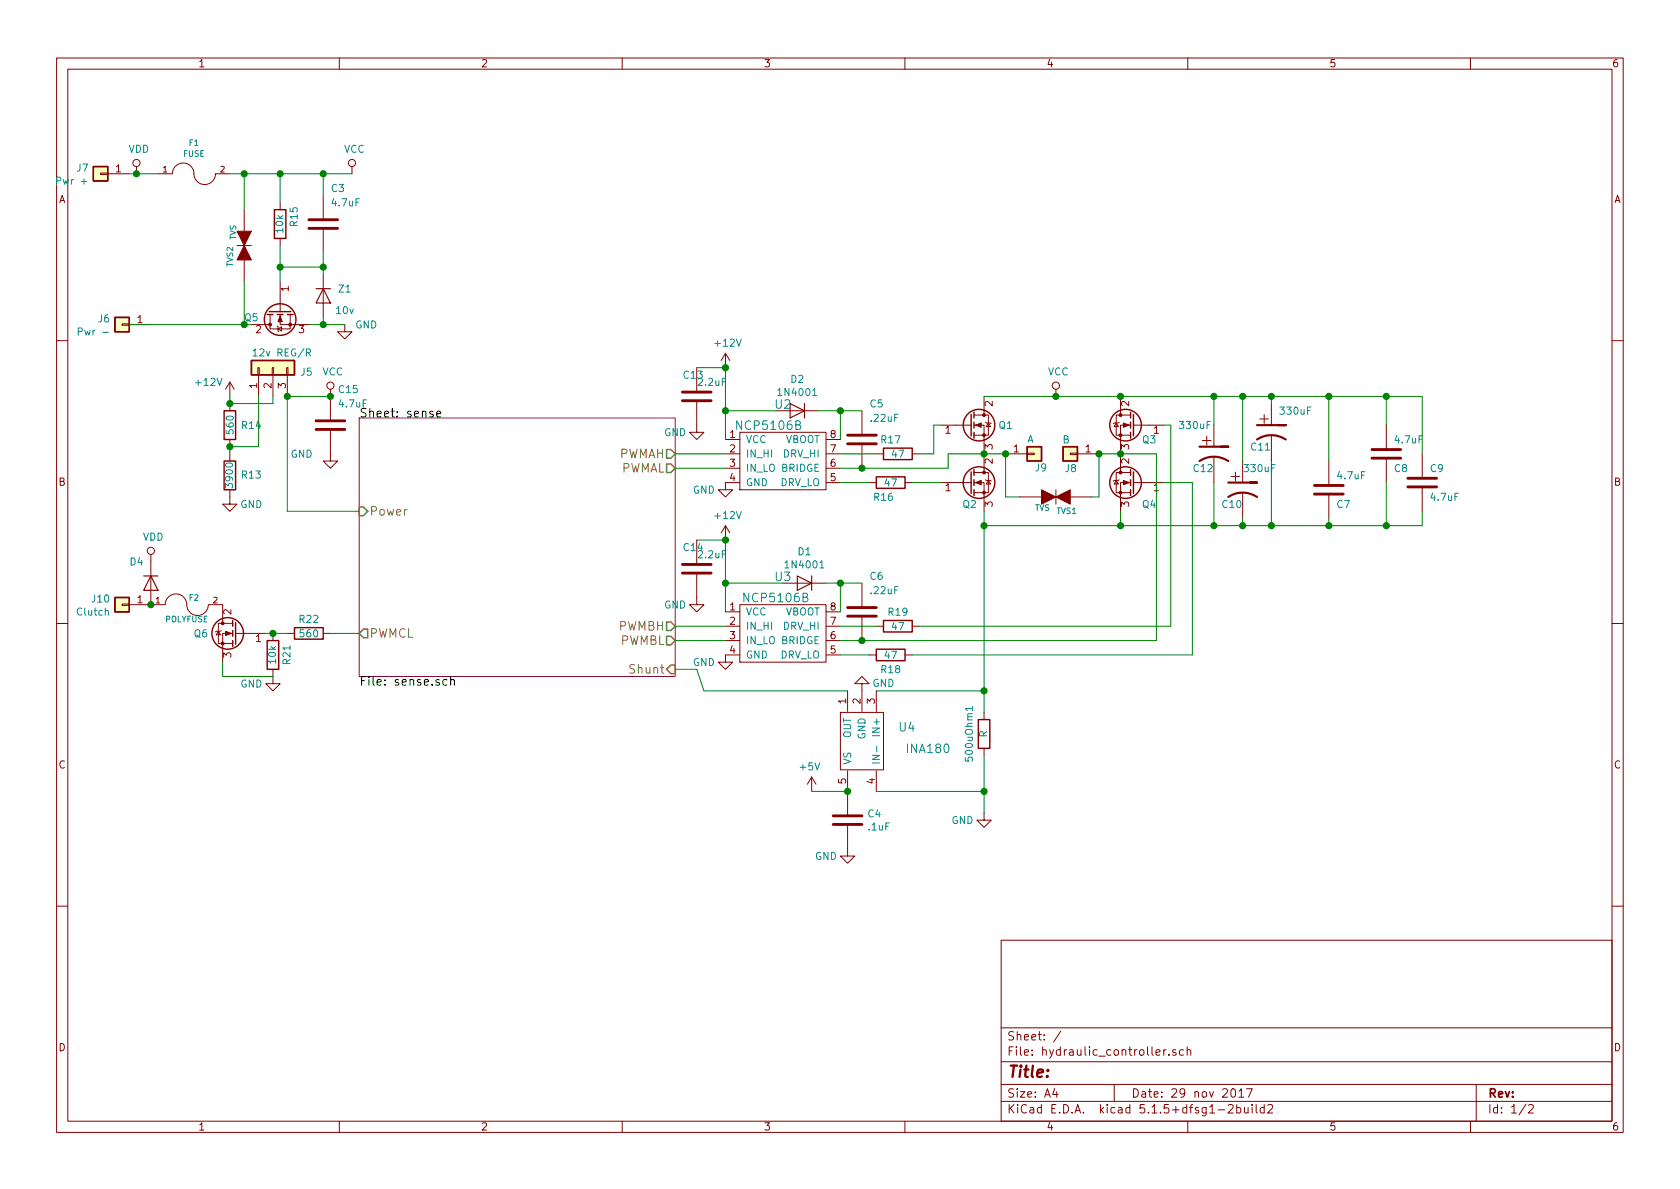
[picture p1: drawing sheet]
EESchema Schematic File Version 4
EELAYER 30 0
EELAYER END
$Descr A4 11693 8268
encoding utf-8
Sheet 1 2
Title ""
Date "29 nov 2017"
Rev ""
Comp ""
Comment1 ""
Comment2 ""
Comment3 ""
Comment4 ""
$EndDescr
$Sheet
S 2500 2900 2200 1800
U 59D8755C
F0 "sense" 60
F1 "sense.sch" 60
F2 "Shunt" I R 4700 4650 60 
F3 "Power" I L 2500 3550 60 
F4 "PWMAH" O R 4700 3150 60 
F5 "PWMBL" O R 4700 4450 60 
F6 "PWMAL" O R 4700 3250 60 
F7 "PWMBH" O R 4700 4350 60 
F8 "PWMCL" O L 2500 4400 60 
$EndSheet
$Comp
L Device:R 500uOhm1
U 1 1
P 6850 5100
F 0 "500uOhm1" V 6950 5100 50  0000 C CNN
F 1 "R" V 6850 5100 50  0000 C CNN
F 2 "hydraulic_footprints:WSLF2512" V 6780 5100 50  0001 C CNN
F 3 "" H 6850 5100 50  0001 C CNN
	1    6850 5100
	-1   0    0    -1  
$EndComp
$Comp
L hydraulic_controller-rescue:FUSE-freetronics_schematic F1
U 1 1
P 1350 1200
F 0 "F1" H 1350 1417 40  0000 C CNN
F 1 "FUSE" H 1350 1341 40  0000 C CNN
F 2 "hydraulic_footprints:MAXI FUSE CLIP" H 1350 1200 60  0001 C CNN
F 3 "" H 1350 1200 60  0000 C CNN
	1    1350 1200
	1    0    0    -1  
$EndComp
$Comp
L hydraulic_controller-rescue:CAP-freetronics_schematic C4
U 1 1
P 5900 5700
F 0 "C4" H 6035 5746 50  0000 L CNN
F 1 ".1uF" H 6035 5655 50  0000 L CNN
F 2 "Capacitors_SMD:C_0805_2012Metric_Pad1.15x1.50mm_HandSolder" H 5900 5700 60  0001 C CNN
F 3 "" H 5900 5700 60  0000 C CNN
	1    5900 5700
	1    0    0    -1  
$EndComp
Wire Wire Line
	6850 5500 6850 5250
$Comp
L Device:Q_NMOS_GDS Q4
U 1 1
P 7900 3350
F 0 "Q4" H 7800 3200 50  0000 C CNN
F 1 "Q_NMOS_GDS" V 8151 3350 50  0001 C CNN
F 2 "hydraulic_footprints:TO-220-3_Horizontal_nobolt" H 8100 3450 50  0001 C CNN
F 3 "" H 7900 3350 50  0001 C CNN
	1    7900 3350
	-1   0    0    -1  
$EndComp
$Comp
L pypilot_components:ncp5106b U2
U 1 1
P 5450 2900
F 0 "U2" H 5450 2997 60  0000 C CNN
F 1 "NCP5106B" H 5350 2850 60  0000 C CNN
F 2 "freetronics_footprints:SO08_4mm" H 5650 2350 60  0001 C CNN
F 3 "" H 5450 2900 60  0001 C CNN
	1    5450 2900
	1    0    0    -1  
$EndComp
Wire Wire Line
	4700 3150 5050 3150
Wire Wire Line
	4700 3250 5050 3250
$Comp
L pypilot_components:ncp5106b U3
U 1 1
P 5450 4100
F 0 "U3" H 5450 4197 60  0000 C CNN
F 1 "NCP5106B" H 5400 4050 60  0000 C CNN
F 2 "freetronics_footprints:SO08_4mm" H 5650 3550 60  0001 C CNN
F 3 "" H 5450 4100 60  0001 C CNN
	1    5450 4100
	1    0    0    -1  
$EndComp
Wire Wire Line
	4700 4350 5050 4350
Wire Wire Line
	5050 4450 4700 4450
$Comp
L power:GND #PWR019
U 1 1
P 5050 4550
F 0 "#PWR019" H 5050 4300 50  0001 C CNN
F 1 "GND" H 4900 4500 50  0000 C CNN
F 2 "" H 5050 4550 50  0001 C CNN
F 3 "" H 5050 4550 50  0001 C CNN
	1    5050 4550
	1    0    0    -1  
$EndComp
$Comp
L power:GND #PWR017
U 1 1
P 5050 3350
F 0 "#PWR017" H 5050 3100 50  0001 C CNN
F 1 "GND" H 4900 3300 50  0000 C CNN
F 2 "" H 5050 3350 50  0001 C CNN
F 3 "" H 5050 3350 50  0001 C CNN
	1    5050 3350
	1    0    0    -1  
$EndComp
$Comp
L Device:Q_NMOS_GDS Q3
U 1 1
P 7900 2950
F 0 "Q3" H 7800 2850 50  0000 C CNN
F 1 "Q_NMOS_GDS" V 8151 2950 50  0001 C CNN
F 2 "hydraulic_footprints:TO-220-3_Horizontal_nobolt" H 8100 3050 50  0001 C CNN
F 3 "" H 7900 2950 50  0001 C CNN
	1    7900 2950
	-1   0    0    -1  
$EndComp
$Comp
L Device:Q_NMOS_GDS Q1
U 1 1
P 6750 2950
F 0 "Q1" H 7001 2950 50  0000 C CNN
F 1 "Q_NMOS_GDS" V 7001 2950 50  0001 C CNN
F 2 "hydraulic_footprints:TO-220-3_Horizontal_nobolt" H 6950 3050 50  0001 C CNN
F 3 "" H 6750 2950 50  0001 C CNN
	1    6750 2950
	1    0    0    -1  
$EndComp
$Comp
L Device:Q_NMOS_GDS Q2
U 1 1
P 6750 3350
F 0 "Q2" H 6750 3200 50  0000 C CNN
F 1 "Q_NMOS_GDS" V 7001 3350 50  0001 C CNN
F 2 "hydraulic_footprints:TO-220-3_Horizontal_nobolt" H 6950 3450 50  0001 C CNN
F 3 "" H 6750 3350 50  0001 C CNN
	1    6750 3350
	1    0    0    -1  
$EndComp
$Comp
L power:GND #PWR023
U 1 1
P 6850 5650
F 0 "#PWR023" H 6850 5400 50  0001 C CNN
F 1 "GND" H 6700 5600 50  0000 C CNN
F 2 "" H 6850 5650 50  0001 C CNN
F 3 "" H 6850 5650 50  0001 C CNN
	1    6850 5650
	1    0    0    -1  
$EndComp
$Comp
L hydraulic_controller-rescue:CAP-freetronics_schematic C6
U 1 1
P 6000 4250
F 0 "C6" H 6050 4500 50  0000 L CNN
F 1 ".22uF" H 6050 4400 50  0000 L CNN
F 2 "Capacitors_SMD:C_0805_2012Metric_Pad1.15x1.50mm_HandSolder" H 6000 4250 60  0001 C CNN
F 3 "" H 6000 4250 60  0000 C CNN
	1    6000 4250
	1    0    0    -1  
$EndComp
Wire Wire Line
	5850 4050 6000 4050
$Comp
L hydraulic_controller-rescue:CAP-freetronics_schematic C14
U 1 1
P 4850 3950
F 0 "C14" H 4750 4100 50  0000 L CNN
F 1 "2.2uF" H 4850 4050 50  0000 L CNN
F 2 "Capacitors_SMD:C_1206_3216Metric_Pad1.24x1.80mm_HandSolder" H 4850 3950 60  0001 C CNN
F 3 "" H 4850 3950 60  0000 C CNN
	1    4850 3950
	1    0    0    -1  
$EndComp
Wire Wire Line
	5450 4050 5050 4050
Wire Wire Line
	4850 3750 5050 3750
$Comp
L power:GND #PWR015
U 1 1
P 4850 4150
F 0 "#PWR015" H 4850 3900 50  0001 C CNN
F 1 "GND" H 4700 4100 50  0000 C CNN
F 2 "" H 4850 4150 50  0001 C CNN
F 3 "" H 4850 4150 50  0001 C CNN
	1    4850 4150
	1    0    0    -1  
$EndComp
$Comp
L hydraulic_controller-rescue:CAP-freetronics_schematic C5
U 1 1
P 6000 3050
F 0 "C5" H 6050 3300 50  0000 L CNN
F 1 ".22uF" H 6050 3200 50  0000 L CNN
F 2 "Capacitors_SMD:C_0805_2012Metric_Pad1.15x1.50mm_HandSolder" H 6000 3050 60  0001 C CNN
F 3 "" H 6000 3050 60  0000 C CNN
	1    6000 3050
	1    0    0    -1  
$EndComp
$Comp
L hydraulic_controller-rescue:CAP-freetronics_schematic C13
U 1 1
P 4850 2750
F 0 "C13" H 4750 2900 50  0000 L CNN
F 1 "2.2uF" H 4850 2850 50  0000 L CNN
F 2 "Capacitors_SMD:C_1206_3216Metric_Pad1.24x1.80mm_HandSolder" H 4850 2750 60  0001 C CNN
F 3 "" H 4850 2750 60  0000 C CNN
	1    4850 2750
	1    0    0    -1  
$EndComp
Wire Wire Line
	4850 2550 5050 2550
$Comp
L power:GND #PWR014
U 1 1
P 4850 2950
F 0 "#PWR014" H 4850 2700 50  0001 C CNN
F 1 "GND" H 4700 2900 50  0000 C CNN
F 2 "" H 4850 2950 50  0001 C CNN
F 3 "" H 4850 2950 50  0001 C CNN
	1    4850 2950
	1    0    0    -1  
$EndComp
$Comp
L Device:R R16
U 1 1
P 6200 3350
F 0 "R16" V 6300 3300 50  0000 C CNN
F 1 "47" V 6200 3350 50  0000 C CNN
F 2 "Resistor_THT:R_Axial_DIN0204_L3.6mm_D1.6mm_P5.08mm_Horizontal" H 6200 3350 50  0001 C CNN
F 3 "" H 6200 3350 50  0001 C CNN
	1    6200 3350
	0    1    1    0   
$EndComp
$Comp
L Device:R R17
U 1 1
P 6250 3150
F 0 "R17" V 6150 3100 50  0000 C CNN
F 1 "47" V 6250 3150 50  0000 C CNN
F 2 "Resistor_THT:R_Axial_DIN0204_L3.6mm_D1.6mm_P5.08mm_Horizontal" H 6250 3150 50  0001 C CNN
F 3 "" H 6250 3150 50  0001 C CNN
	1    6250 3150
	0    1    1    0   
$EndComp
Wire Wire Line
	6500 3150 6500 2950
Wire Wire Line
	6500 2950 6550 2950
Wire Wire Line
	6600 3150 6600 3250
Wire Wire Line
	6600 3250 6000 3250
$Comp
L Device:R R19
U 1 1
P 6250 4350
F 0 "R19" V 6150 4350 50  0000 C CNN
F 1 "47" V 6250 4350 50  0000 C CNN
F 2 "Resistor_THT:R_Axial_DIN0204_L3.6mm_D1.6mm_P5.08mm_Horizontal" H 6250 4350 50  0001 C CNN
F 3 "" H 6250 4350 50  0001 C CNN
	1    6250 4350
	0    1    1    0   
$EndComp
$Comp
L Device:R R18
U 1 1
P 6200 4550
F 0 "R18" V 6300 4550 50  0000 C CNN
F 1 "47" V 6200 4550 50  0000 C CNN
F 2 "Resistor_THT:R_Axial_DIN0204_L3.6mm_D1.6mm_P5.08mm_Horizontal" H 6200 4550 50  0001 C CNN
F 3 "" H 6200 4550 50  0001 C CNN
	1    6200 4550
	0    1    1    0   
$EndComp
Wire Wire Line
	8150 2950 8100 2950
Wire Wire Line
	5850 4450 6000 4450
$Comp
L hydraulic_controller-rescue:TVS-pypilot_components TVS1
U 1 1
P 7350 3450
F 0 "TVS1" H 7200 3550 40  0000 L CNN
F 1 "TVS" H 7388 3528 40  0000 L CNN
F 2 "hydraulic_footprints:tvs" V 7426 3528 60  0001 L CNN
F 3 "" H 7300 3450 60  0000 C CNN
	1    7350 3450
	-1   0    0    1   
$EndComp
Wire Wire Line
	7800 3550 7800 3650
Wire Wire Line
	6850 5500 6850 5650
Wire Wire Line
	4700 4650 4850 4650
$Comp
L power:GND #PWR020
U 1 1
P 5900 5900
F 0 "#PWR020" H 5900 5650 50  0001 C CNN
F 1 "GND" H 5750 5850 50  0000 C CNN
F 2 "" H 5900 5900 50  0001 C CNN
F 3 "" H 5900 5900 50  0001 C CNN
	1    5900 5900
	1    0    0    -1  
$EndComp
$Comp
L hydraulic_controller-rescue:CAP-freetronics_schematic C9
U 1 1
P 9900 3350
F 0 "C9" H 9950 3450 50  0000 L CNN
F 1 "4.7uF" H 9950 3250 50  0000 L CNN
F 2 "hydraulic_footprints:C_Disc_D5.0mm_W2.5mm_P2.50mm" H 9900 3350 60  0001 C CNN
F 3 "" H 9900 3350 60  0000 C CNN
	1    9900 3350
	1    0    0    -1  
$EndComp
Wire Wire Line
	9900 3550 9900 3650
$Comp
L Device:Q_NMOS_GDS Q5
U 1 1
P 1950 2150
F 0 "Q5" V 2000 2350 50  0000 C CNN
F 1 "Q_NMOS_GDS" V 2201 2150 50  0001 C CNN
F 2 "hydraulic_footprints:TO-220-3_Horizontal_nobolt" H 2150 2250 50  0001 C CNN
F 3 "" H 1950 2150 50  0001 C CNN
	1    1950 2150
	0    -1   1    0   
$EndComp
Wire Wire Line
	1750 2250 1700 2250
Wire Wire Line
	1600 1200 1700 1200
$Comp
L hydraulic_controller-rescue:C_POL-freetronics_schematic C12
U 1 1
P 8450 3150
F 0 "C12" H 8300 3050 50  0000 L CNN
F 1 "330uF" H 8200 3350 50  0000 L CNN
F 2 "Capacitors_THT:CP_Radial_D16.0mm_P7.50mm" H 8450 3150 60  0001 C CNN
F 3 "" H 8450 3150 60  0000 C CNN
	1    8450 3150
	1    0    0    -1  
$EndComp
Wire Wire Line
	6400 3150 6500 3150
Wire Wire Line
	5850 3350 6050 3350
Wire Wire Line
	5850 4350 6100 4350
Connection ~ 5050 4050
Wire Wire Line
	5050 4050 5050 4250
Wire Wire Line
	5850 4250 5850 4050
Wire Wire Line
	5050 3750 5050 4050
Wire Wire Line
	5850 3050 5850 2850
Connection ~ 6000 3250
Wire Wire Line
	6000 3250 5850 3250
Wire Wire Line
	5850 3150 6100 3150
Wire Wire Line
	6350 3350 6550 3350
Wire Wire Line
	8300 3350 8100 3350
Wire Wire Line
	5850 4550 6050 4550
Wire Wire Line
	6600 3150 6850 3150
Wire Wire Line
	8050 3150 7800 3150
$Comp
L hydraulic_controller-rescue:CAP-freetronics_schematic C8
U 1 1
P 9650 3150
F 0 "C8" H 9700 3050 50  0000 L CNN
F 1 "4.7uF" H 9700 3250 50  0000 L CNN
F 2 "hydraulic_footprints:C_Disc_D5.0mm_W2.5mm_P2.50mm" H 9650 3150 60  0001 C CNN
F 3 "" H 9650 3150 60  0000 C CNN
	1    9650 3150
	1    0    0    -1  
$EndComp
$Comp
L power:VCC #PWR021
U 1 1
P 2450 1200
F 0 "#PWR021" H 2450 1050 50  0001 C CNN
F 1 "VCC" H 2467 1373 50  0000 C CNN
F 2 "" H 2450 1200 50  0001 C CNN
F 3 "" H 2450 1200 50  0001 C CNN
	1    2450 1200
	1    0    0    -1  
$EndComp
$Comp
L power:GND #PWR02
U 1 1
P 2400 2250
F 0 "#PWR02" H 2400 2000 50  0001 C CNN
F 1 "GND" H 2550 2250 50  0000 C CNN
F 2 "" H 2400 2250 50  0001 C CNN
F 3 "" H 2400 2250 50  0001 C CNN
	1    2400 2250
	1    0    0    -1  
$EndComp
Wire Wire Line
	7800 3150 7650 3150
Connection ~ 7800 3150
Wire Wire Line
	8300 3350 8300 4550
Wire Wire Line
	8300 4550 6350 4550
Wire Wire Line
	8050 4450 6000 4450
Wire Wire Line
	8050 3150 8050 4450
Connection ~ 6000 4450
Wire Wire Line
	8150 4350 8150 2950
Wire Wire Line
	6400 4350 8150 4350
Wire Wire Line
	6850 3550 6850 3650
Wire Wire Line
	7800 3650 6850 3650
Connection ~ 6850 3650
Wire Wire Line
	6850 3650 6850 4800
$Comp
L power:VCC #PWR022
U 1 1
P 7350 2750
F 0 "#PWR022" H 7350 2600 50  0001 C CNN
F 1 "VCC" H 7367 2923 50  0000 C CNN
F 2 "" H 7350 2750 50  0001 C CNN
F 3 "" H 7350 2750 50  0001 C CNN
	1    7350 2750
	1    0    0    -1  
$EndComp
Wire Wire Line
	6850 2750 7350 2750
Connection ~ 7350 2750
Wire Wire Line
	7350 2750 7800 2750
Wire Wire Line
	7800 2750 8450 2750
Connection ~ 7800 2750
Wire Wire Line
	9900 2750 9900 3150
Connection ~ 7800 3650
$Comp
L hydraulic_controller-rescue:C_POL-freetronics_schematic C10
U 1 1
P 8650 3400
F 0 "C10" H 8500 3300 50  0000 L CNN
F 1 "330uF" H 8650 3550 50  0000 L CNN
F 2 "Capacitors_THT:CP_Radial_D16.0mm_P7.50mm" H 8650 3400 60  0001 C CNN
F 3 "" H 8650 3400 60  0000 C CNN
	1    8650 3400
	1    0    0    -1  
$EndComp
$Comp
L hydraulic_controller-rescue:C_POL-freetronics_schematic C11
U 1 1
P 8850 3000
F 0 "C11" H 8700 2900 50  0000 L CNN
F 1 "330uF" H 8900 3150 50  0000 L CNN
F 2 "Capacitors_THT:CP_Radial_D16.0mm_P7.50mm" H 8850 3000 60  0001 C CNN
F 3 "" H 8850 3000 60  0000 C CNN
	1    8850 3000
	1    0    0    -1  
$EndComp
Wire Wire Line
	9650 3350 9650 3650
Connection ~ 9650 3650
Wire Wire Line
	9650 3650 9900 3650
Wire Wire Line
	9650 2950 9650 2750
Connection ~ 9650 2750
Wire Wire Line
	9650 2750 9900 2750
Wire Wire Line
	9250 2750 9650 2750
Wire Wire Line
	9250 3600 9250 3650
Connection ~ 9250 3650
Wire Wire Line
	9250 3650 9650 3650
Wire Wire Line
	8850 2800 8850 2750
Connection ~ 8850 2750
Wire Wire Line
	8850 3200 8850 3650
Wire Wire Line
	7800 3650 8450 3650
Connection ~ 8850 3650
Wire Wire Line
	8650 3600 8650 3650
Connection ~ 8650 3650
Wire Wire Line
	8650 3650 8850 3650
Wire Wire Line
	8650 3200 8650 2750
Connection ~ 8650 2750
Wire Wire Line
	8650 2750 8850 2750
Wire Wire Line
	8450 2950 8450 2750
Connection ~ 8450 2750
Wire Wire Line
	8450 2750 8650 2750
Wire Wire Line
	8450 3350 8450 3650
Connection ~ 8450 3650
Wire Wire Line
	8450 3650 8650 3650
$Comp
L hydraulic_controller-rescue:TVS-pypilot_components TVS2
U 1 1
P 1700 1700
F 0 "TVS2" H 1550 1800 40  0000 L CNN
F 1 "TVS" H 1738 1778 40  0000 L CNN
F 2 "freetronics_footprints:DIODE-1N4001" V 1776 1778 60  0001 L CNN
F 3 "" H 1650 1700 60  0000 C CNN
	1    1700 1700
	0    -1   -1   0   
$EndComp
Wire Wire Line
	1700 2250 1700 1950
Connection ~ 1700 2250
Wire Wire Line
	1700 1450 1700 1200
Connection ~ 1700 1200
Wire Wire Line
	6000 2850 5850 2850
Connection ~ 5850 2850
Wire Wire Line
	5400 2850 5050 2850
Wire Wire Line
	5050 2550 5050 2850
Connection ~ 5050 2850
Wire Wire Line
	5050 2850 5050 3050
$Comp
L Diode:1N4001 D2
U 1 1
P 5550 2850
F 0 "D2" H 5550 2634 50  0000 C CNN
F 1 "1N4001" H 5550 2725 50  0000 C CNN
F 2 "Diode_THT:D_T-1_P2.54mm_Vertical_AnodeUp" H 5550 2675 50  0001 C CNN
F 3 "http://www.vishay.com/docs/88503/1n4001.pdf" H 5550 2850 50  0001 C CNN
	1    5550 2850
	-1   0    0    1   
$EndComp
Wire Wire Line
	5700 2850 5850 2850
$Comp
L Diode:1N4001 D1
U 1 1
P 5600 4050
F 0 "D1" H 5600 3834 50  0000 C CNN
F 1 "1N4001" H 5600 3925 50  0000 C CNN
F 2 "Diode_THT:D_T-1_P2.54mm_Vertical_AnodeUp" H 5600 3875 50  0001 C CNN
F 3 "http://www.vishay.com/docs/88503/1n4001.pdf" H 5600 4050 50  0001 C CNN
	1    5600 4050
	-1   0    0    1   
$EndComp
Wire Wire Line
	5750 4050 5850 4050
Connection ~ 5850 4050
Wire Wire Line
	6100 4800 6850 4800
Connection ~ 6850 4800
Wire Wire Line
	6850 4800 6850 4950
Connection ~ 6850 5500
$Comp
L power:GND #PWR03
U 1 1
P 6000 4800
F 0 "#PWR03" H 6000 4550 50  0001 C CNN
F 1 "GND" H 5850 4750 50  0000 C CNN
F 2 "" H 6000 4800 50  0001 C CNN
F 3 "" H 6000 4800 50  0001 C CNN
	1    6000 4800
	-1   0    0    1   
$EndComp
$Comp
L power:+5V #PWR011
U 1 1
P 5650 5500
F 0 "#PWR011" H 5650 5350 50  0001 C CNN
F 1 "+5V" H 5665 5673 50  0000 C CNN
F 2 "" H 5650 5500 50  0001 C CNN
F 3 "" H 5650 5500 50  0001 C CNN
	1    5650 5500
	-1   0    0    -1  
$EndComp
Wire Wire Line
	5650 5500 5900 5500
Wire Wire Line
	5900 4800 4900 4800
Wire Wire Line
	4900 4800 4850 4650
$Comp
L power:+12V #PWR027
U 1 1
P 5050 3750
F 0 "#PWR027" H 5050 3600 50  0001 C CNN
F 1 "+12V" H 5065 3923 50  0000 C CNN
F 2 "" H 5050 3750 50  0001 C CNN
F 3 "" H 5050 3750 50  0001 C CNN
	1    5050 3750
	1    0    0    -1  
$EndComp
Connection ~ 5050 3750
$Comp
L power:+12V #PWR026
U 1 1
P 5050 2550
F 0 "#PWR026" H 5050 2400 50  0001 C CNN
F 1 "+12V" H 5065 2723 50  0000 C CNN
F 2 "" H 5050 2550 50  0001 C CNN
F 3 "" H 5050 2550 50  0001 C CNN
	1    5050 2550
	1    0    0    -1  
$EndComp
Connection ~ 5050 2550
$Comp
L power:+12V #PWR018
U 1 1
P 1600 2750
F 0 "#PWR018" H 1600 2600 50  0001 C CNN
F 1 "+12V" H 1450 2850 50  0000 C CNN
F 2 "" H 1600 2750 50  0001 C CNN
F 3 "" H 1600 2750 50  0001 C CNN
	1    1600 2750
	1    0    0    -1  
$EndComp
$Comp
L power:VCC #PWR01
U 1 1
P 2300 2750
F 0 "#PWR01" H 2300 2600 50  0001 C CNN
F 1 "VCC" H 2317 2923 50  0000 C CNN
F 2 "" H 2300 2750 50  0001 C CNN
F 3 "" H 2300 2750 50  0001 C CNN
	1    2300 2750
	1    0    0    -1  
$EndComp
$Comp
L power:GND #PWR016
U 1 1
P 1600 3450
F 0 "#PWR016" H 1600 3200 50  0001 C CNN
F 1 "GND" H 1750 3400 50  0000 C CNN
F 2 "" H 1600 3450 50  0001 C CNN
F 3 "" H 1600 3450 50  0001 C CNN
	1    1600 3450
	1    0    0    -1  
$EndComp
Wire Wire Line
	900  2250 1050 2250
Wire Wire Line
	900  1200 950  1200
$Comp
L Device:Q_NMOS_GDS Q6
U 1 1
P 1650 4400
F 0 "Q6" H 1901 4400 50  0000 C CNN
F 1 "Q_NMOS_GDS" V 1901 4400 50  0001 C CNN
F 2 "hydraulic_footprints:TO-220-3_Horizontal_nobolt" H 1850 4500 50  0001 C CNN
F 3 "" H 1650 4400 50  0001 C CNN
	1    1650 4400
	-1   0    0    -1  
$EndComp
$Comp
L Device:R R22
U 1 1
P 2150 4400
F 0 "R22" V 2050 4400 50  0000 C CNN
F 1 "560" V 2150 4400 50  0000 C CNN
F 2 "Resistors_THT:R_Axial_DIN0207_L6.3mm_D2.5mm_P5.08mm_Vertical" H 2150 4400 50  0001 C CNN
F 3 "" H 2150 4400 50  0001 C CNN
	1    2150 4400
	0    1    1    0   
$EndComp
Wire Wire Line
	2000 4400 1900 4400
$Comp
L Device:R R21
U 1 1
P 1900 4550
F 0 "R21" V 1800 4550 50  0000 C CNN
F 1 "10k" V 1900 4550 50  0000 C CNN
F 2 "Resistors_THT:R_Axial_DIN0207_L6.3mm_D2.5mm_P5.08mm_Vertical" H 1900 4550 50  0001 C CNN
F 3 "" H 1900 4550 50  0001 C CNN
	1    1900 4550
	-1   0    0    1   
$EndComp
Connection ~ 1900 4400
Wire Wire Line
	1900 4400 1850 4400
$Comp
L hydraulic_controller-rescue:FUSE-freetronics_schematic F2
U 1 1
P 1300 4200
F 0 "F2" H 1350 4250 40  0000 C CNN
F 1 "POLYFUSE" H 1300 4100 40  0000 C CNN
F 2 "Resistors_THT:R_Axial_DIN0207_L6.3mm_D2.5mm_P10.16mm_Horizontal" H 1300 4356 60  0001 C CNN
F 3 "" H 1300 4200 60  0000 C CNN
	1    1300 4200
	1    0    0    -1  
$EndComp
$Comp
L power:GND #PWR030
U 1 1
P 1900 4700
F 0 "#PWR030" H 1900 4450 50  0001 C CNN
F 1 "GND" H 1750 4650 50  0000 C CNN
F 2 "" H 1900 4700 50  0001 C CNN
F 3 "" H 1900 4700 50  0001 C CNN
	1    1900 4700
	1    0    0    -1  
$EndComp
$Comp
L Connector_Generic:Conn_01x01 J10
U 1 1
P 850 4200
F 0 "J10" H 930 4242 50  0000 L CNN
F 1 "Clutch" H 930 4151 50  0000 L CNN
F 2 "Connector_Pin:Pin_d1.4mm_L8.5mm_W2.8mm_FlatFork" H 850 4200 50  0001 C CNN
F 3 "~" H 850 4200 50  0001 C CNN
	1    850  4200
	-1   0    0    -1  
$EndComp
Wire Wire Line
	2300 4400 2500 4400
Wire Wire Line
	1900 4700 1550 4700
Wire Wire Line
	1550 4700 1550 4600
$Comp
L Connector_Generic:Conn_01x01 J6
U 1 1
P 850 2250
F 0 "J6" H 930 2292 50  0000 L CNN
F 1 "Pwr -" H 930 2201 50  0000 L CNN
F 2 "hydraulic_footprints:Power" H 850 2250 50  0001 C CNN
F 3 "~" H 850 2250 50  0001 C CNN
	1    850  2250
	-1   0    0    -1  
$EndComp
Wire Wire Line
	1050 2250 1700 2250
$Comp
L Connector_Generic:Conn_01x01 J7
U 1 1
P 700 1200
F 0 "J7" H 780 1242 50  0000 L CNN
F 1 "Pwr +" H 780 1151 50  0000 L CNN
F 2 "hydraulic_footprints:Power" H 700 1200 50  0001 C CNN
F 3 "~" H 700 1200 50  0001 C CNN
	1    700  1200
	-1   0    0    -1  
$EndComp
$Comp
L hydraulic_controller-rescue:CAP-freetronics_schematic C7
U 1 1
P 9250 3400
F 0 "C7" H 9300 3300 50  0000 L CNN
F 1 "4.7uF" H 9300 3500 50  0000 L CNN
F 2 "hydraulic_footprints:C_Disc_D5.0mm_W2.5mm_P2.50mm" H 9250 3400 60  0001 C CNN
F 3 "" H 9250 3400 60  0000 C CNN
	1    9250 3400
	1    0    0    -1  
$EndComp
Wire Wire Line
	9250 3200 9250 2750
Connection ~ 9250 2750
Wire Wire Line
	8850 3650 9250 3650
Wire Wire Line
	8850 2750 9250 2750
$Comp
L Connector_Generic:Conn_01x03 J5
U 1 1
P 1900 2550
F 0 "J5" V 1866 2362 50  0000 R CNN
F 1 "12v REG/R" V 2000 2700 50  0000 R CNN
F 2 "Package_TO_SOT_SMD:SOT-223-3_TabPin2" H 1900 2550 50  0001 C CNN
F 3 "~" H 1900 2550 50  0001 C CNN
	1    1900 2550
	0    -1   -1   0   
$EndComp
$Comp
L Device:R R13
U 1 1
P 1600 3300
F 0 "R13" H 1450 3300 50  0000 C CNN
F 1 "3900" V 1600 3300 50  0000 C CNN
F 2 "Resistors_THT:R_Axial_DIN0204_L3.6mm_D1.6mm_P2.54mm_Vertical" H 1600 3300 50  0001 C CNN
F 3 "" H 1600 3300 50  0001 C CNN
	1    1600 3300
	-1   0    0    1   
$EndComp
$Comp
L Device:R R14
U 1 1
P 1600 2950
F 0 "R14" H 1750 2950 50  0000 C CNN
F 1 "560" V 1600 2950 50  0000 C CNN
F 2 "Resistors_THT:R_Axial_DIN0204_L3.6mm_D1.6mm_P2.54mm_Vertical" H 1600 2950 50  0001 C CNN
F 3 "" H 1600 2950 50  0001 C CNN
	1    1600 2950
	1    0    0    -1  
$EndComp
Wire Wire Line
	2250 1850 1950 1850
Wire Wire Line
	1950 1850 1950 1950
Wire Wire Line
	1700 1200 1950 1200
$Comp
L hydraulic_controller-rescue:CAP-freetronics_schematic C3
U 1 1
P 2250 1550
F 0 "C3" H 2300 1800 50  0000 L CNN
F 1 "4.7uF" H 2300 1700 50  0000 L CNN
F 2 "hydraulic_footprints:C_Disc_D5.0mm_W2.5mm_P2.50mm" H 2250 1550 60  0001 C CNN
F 3 "" H 2250 1550 60  0000 C CNN
	1    2250 1550
	1    0    0    -1  
$EndComp
$Comp
L Device:R R15
U 1 1
P 1950 1550
F 0 "R15" V 1850 1500 50  0000 C CNN
F 1 "10k" V 1950 1550 50  0000 C CNN
F 2 "Resistors_THT:R_Axial_DIN0207_L6.3mm_D2.5mm_P5.08mm_Vertical" H 1950 1550 50  0001 C CNN
F 3 "" H 1950 1550 50  0001 C CNN
	1    1950 1550
	-1   0    0    1   
$EndComp
Wire Wire Line
	2250 1350 2250 1200
Connection ~ 2250 1200
Wire Wire Line
	2250 1200 2450 1200
Wire Wire Line
	2250 1750 2250 1850
Wire Wire Line
	1950 1700 1950 1850
Connection ~ 1950 1850
Wire Wire Line
	1950 1400 1950 1200
Connection ~ 1950 1200
Wire Wire Line
	1950 1200 2250 1200
$Comp
L Connector_Generic:Conn_01x01 J9
U 1 1
P 7200 3150
F 0 "J9" H 7200 3250 50  0000 L CNN
F 1 "A" H 7150 3050 50  0000 L CNN
F 2 "hydraulic_footprints:Power" H 7200 3150 50  0001 C CNN
F 3 "~" H 7200 3150 50  0001 C CNN
	1    7200 3150
	1    0    0    1   
$EndComp
$Comp
L Connector_Generic:Conn_01x01 J8
U 1 1
P 7450 3150
F 0 "J8" H 7400 3050 50  0000 L CNN
F 1 "B" H 7450 3250 50  0000 L CNN
F 2 "hydraulic_footprints:Power" H 7450 3150 50  0001 C CNN
F 3 "~" H 7450 3150 50  0001 C CNN
	1    7450 3150
	-1   0    0    -1  
$EndComp
Wire Wire Line
	6850 3150 7000 3150
Connection ~ 6850 3150
Wire Wire Line
	7000 3150 7000 3450
Wire Wire Line
	7000 3450 7100 3450
Connection ~ 7000 3150
Wire Wire Line
	7650 3450 7650 3150
Connection ~ 7650 3150
Wire Wire Line
	7650 3450 7600 3450
$Comp
L Diode:1N4001 Z1
U 1 1
P 2250 2050
F 0 "Z1" V 2200 2200 50  0000 C CNN
F 1 "10v" V 2350 2200 50  0000 C CNN
F 2 "Diode_THT:D_T-1_P2.54mm_Vertical_AnodeUp" H 2250 1875 50  0001 C CNN
F 3 "http://www.vishay.com/docs/88503/1n4001.pdf" H 2250 2050 50  0001 C CNN
	1    2250 2050
	0    1    1    0   
$EndComp
Wire Wire Line
	2250 1900 2250 1850
Wire Wire Line
	2150 2250 2250 2250
Connection ~ 2250 1850
Wire Wire Line
	2250 2200 2250 2250
Connection ~ 2250 2250
Wire Wire Line
	2250 2250 2400 2250
Wire Wire Line
	2000 2750 2000 3550
Wire Wire Line
	2000 3550 2500 3550
Wire Wire Line
	1600 2750 1600 2800
Wire Wire Line
	1900 2750 1900 2800
Wire Wire Line
	1900 2800 1600 2800
Connection ~ 1600 2800
Wire Wire Line
	1800 2750 1800 3100
Wire Wire Line
	1800 3100 1600 3100
Wire Wire Line
	1600 3100 1600 3150
Connection ~ 1600 3100
$Comp
L Diode:1N4001 D4
U 1 1
P 1050 4050
F 0 "D4" V 900 3950 50  0000 C CNN
F 1 "1N4001" H 1050 3925 50  0001 C CNN
F 2 "Diode_THT:D_T-1_P2.54mm_Vertical_AnodeUp" H 1050 3875 50  0001 C CNN
F 3 "http://www.vishay.com/docs/88503/1n4001.pdf" H 1050 4050 50  0001 C CNN
	1    1050 4050
	0    1    1    0   
$EndComp
Connection ~ 1050 4200
$Comp
L power:VDD #PWR0101
U 1 1
P 1050 3900
F 0 "#PWR0101" H 1050 3750 50  0001 C CNN
F 1 "VDD" H 1067 4073 50  0000 C CNN
F 2 "" H 1050 3900 50  0001 C CNN
F 3 "" H 1050 3900 50  0001 C CNN
	1    1050 3900
	1    0    0    -1  
$EndComp
$Comp
L power:VDD #PWR0102
U 1 1
P 950 1200
F 0 "#PWR0102" H 950 1050 50  0001 C CNN
F 1 "VDD" H 967 1373 50  0000 C CNN
F 2 "" H 950 1200 50  0001 C CNN
F 3 "" H 950 1200 50  0001 C CNN
	1    950  1200
	1    0    0    -1  
$EndComp
Connection ~ 950  1200
Wire Wire Line
	950  1200 1100 1200
Wire Wire Line
	2000 2750 2300 2750
Connection ~ 2000 2750
$Comp
L hydraulic_controller-rescue:CAP-freetronics_schematic C15
U 1 1
P 2300 2950
F 0 "C15" H 2350 3200 50  0000 L CNN
F 1 "4.7uF" H 2350 3100 50  0000 L CNN
F 2 "hydraulic_footprints:C_Disc_D5.0mm_W2.5mm_P2.50mm" H 2300 2950 60  0001 C CNN
F 3 "" H 2300 2950 60  0000 C CNN
	1    2300 2950
	1    0    0    -1  
$EndComp
Connection ~ 2300 2750
$Comp
L power:GND #PWR0103
U 1 1
P 2300 3150
F 0 "#PWR0103" H 2300 2900 50  0001 C CNN
F 1 "GND" H 2100 3150 50  0000 C CNN
F 2 "" H 2300 3150 50  0001 C CNN
F 3 "" H 2300 3150 50  0001 C CNN
	1    2300 3150
	1    0    0    -1  
$EndComp
$Comp
L pypilot_components:INA180 U4
U 1 1
P 6200 5150
F 0 "U4" V 6100 5100 60  0000 R CNN
F 1 "INA180" V 6250 5050 60  0000 R CNN
F 2 "Package_TO_SOT_SMD:SOT-23-5_HandSoldering" H 6150 5500 60  0001 C CNN
F 3 "" H 6200 5150 60  0000 C CNN
	1    6200 5150
	0    -1   1    0   
$EndComp
Connection ~ 5900 5500
Wire Wire Line
	6100 5500 6850 5500
$EndSCHEMATC
